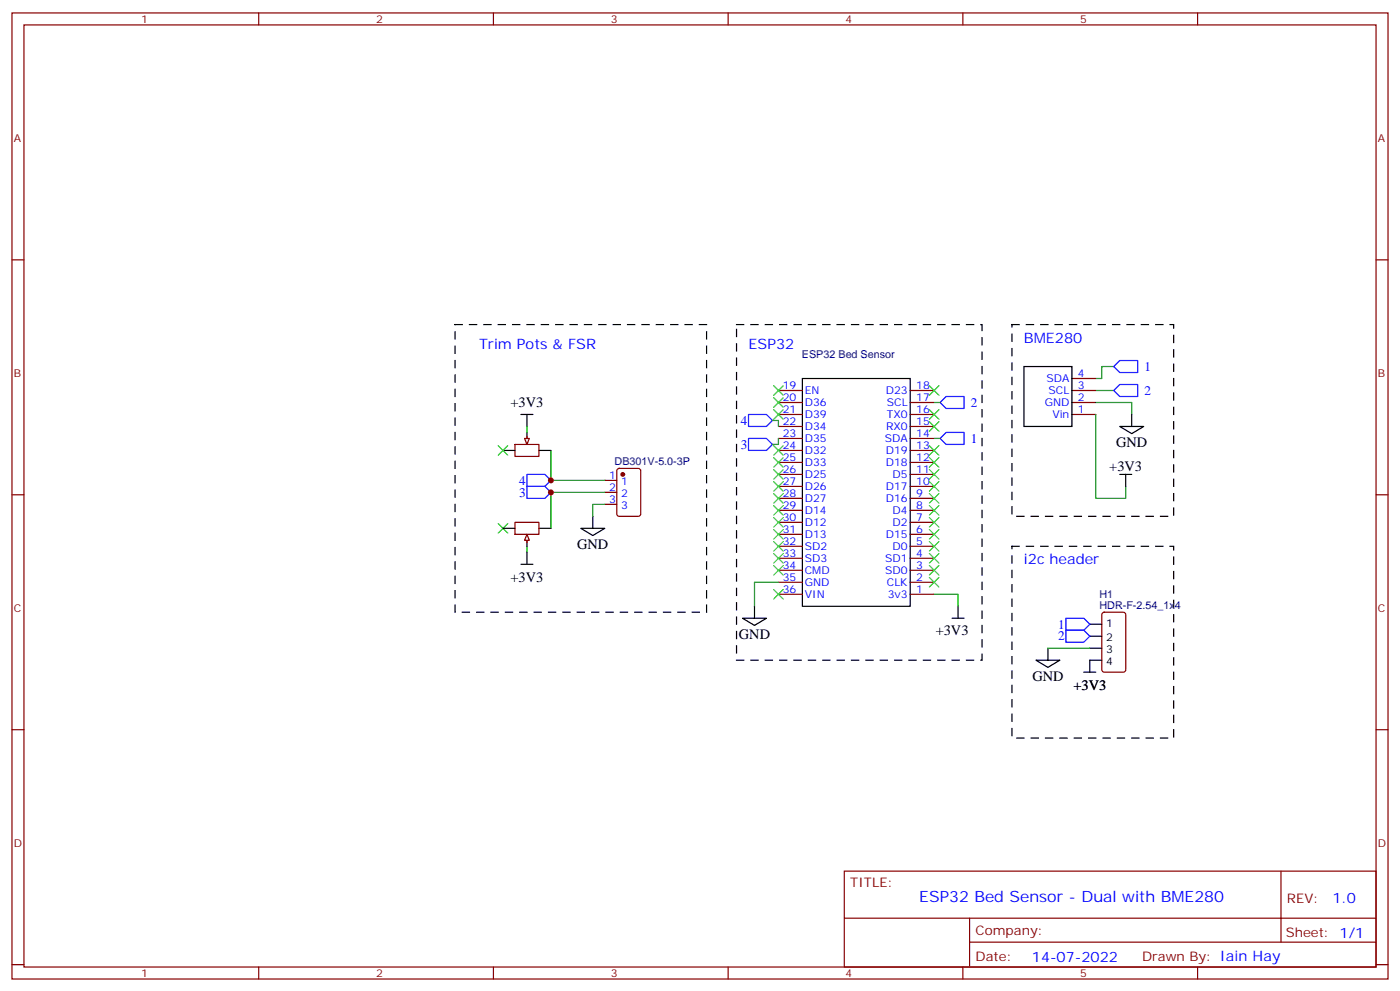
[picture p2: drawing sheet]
<svg xmlns="http://www.w3.org/2000/svg" width="412mm" height="292mm" viewBox="0 0 412 292" stroke-linecap="round" stroke-linejoin="round" font-family="sans-serif">
<g fill="none" stroke="#870000" stroke-width=".35">
<path d="M3.5 3.8h405.4v284.3h-405.4zM7.1 7.3h398.2v277.3h-398.2zM76.2 3.8v3.5M145.3 3.8v3.5M214.5 3.8v3.5M283.6 3.8v3.5M352.8 3.8v3.5M3.5 76.5h3.6M405.3 76.5h3.6M229.3 118.5h7.1M229.3 114.9h7.1M268.1 118.5h7.1"/>
<path d="M268.1 114.9h7.1M315.7 118.5h7.1M315.7 114.9h7.1M315.7 111.4h7.1M151.7 130.8h7v3.5h-7zM155.2 128.3v1.8M181.9 138.1l.5-.2h5.6l.7 .4v13l-.4 .6-5.9 .1-.7-.5v-12.9zM229.3 139.6h7.1M229.3 136.1h7.1M229.3 132.6h7.1M229.3 129h7.1M229.3 125.5h7.1"/>
<path d="M229.3 122h7.1M268.1 139.6h7.1M268.1 136.1h7.1M268.1 132.6h7.1M268.1 129h7.1M268.1 125.5h7.1M268.1 122h7.1M315.7 122h7.1M3.5 145.6h3.6M178.2 141.4h3.5M178.2 144.9h3.5M178.2 148.4h3.5"/>
<path d="M229.3 157.3h7.1M229.3 150.2h7.1M229.3 146.7h7.1M229.3 143.2h7.1M229.3 153.7h7.1M268.1 157.3h7.1M268.1 150.2h7.1M268.1 146.7h7.1M268.1 143.2h7.1M268.1 153.7h7.1M405.3 145.6h3.6M229.3 174.9h7.1"/>
<path d="M229.3 171.4h7.1M229.3 167.9h7.1M229.3 164.3h7.1M229.3 160.8h7.1M268.1 174.9h7.1M268.1 171.4h7.1M268.1 167.9h7.1M268.1 164.3h7.1M268.1 160.8h7.1M3.5 214.8h3.6M405.3 214.8h3.6M248.7 256.4h156.6v28.2h-156.6z"/>
<path d="M377.3 256.4v20.9M248.7 270.2h156.5M285.6 277.3h119.6M285.6 270.2v14.2M3.5 283.9h3.6M76.2 284.6v3.5M145.3 284.6v3.5M214.5 284.6v3.5M283.6 284.6v3.5M352.8 284.6v3.5M405.3 283.9h3.6"/>
</g>
<g fill="none" stroke="#000" stroke-width=".35">
<path d="M236.4 111.4h31.7v67h-31.7zM301.6 107.9h14.1v17.6h-14.1zM148.2 132.6h3.5M153.5 122h3.5M155.2 122v3.5M155.2 127.3v3.5M158.7 132.6h3.6M329.8 125.5h7.1l-3.5 2.1zM329.8 139.6h3.6M331.6 139.6v3.6M333.4 122v3.5M171.1 155.5h7.1l-3.6 2.1z"/>
<path d="M174.6 152v3.5M222.2 178.4v3.6M282.2 178.4v3.6M218.7 182h7.1l-3.6 2.1zM280.5 182h3.5"/>
</g>
<path d="M275.2 118.5h1.7M322.8 118.5h10.6v3.5M322.8 114.9h5.3M328.1 107.9h-3.5v3.5h-1.8M227.5 123.8h1.8v1.7M229.3 129v1.8h-1.8M275.2 129h1.7M322.8 122v24.7h8.8v-3.5M178.2 148.4h-3.6v3.6M275.2 174.9h7v3.5" fill="none" stroke="#008700" stroke-width=".35"/>
<path d="M276.9 118.5l1.8-1.8h5.3v3.5h-5.3zM328.1 114.9l1.7-1.7h5.3v3.5h-5.3zM328.1 107.9l1.7-1.8h5.3v3.5h-5.3zM155.2 139.6h5.3l1.8 1.8-1.8 1.8h-5.3zM220.5 122h5.3l1.7 1.8-1.7 1.7h-5.3zM220.5 129h5.3l1.7 1.8-1.7 1.8h-5.3zM276.9 129l1.8-1.7h5.3v3.5h-5.3zM155.2 143.2h5.3l1.8 1.7-1.8 1.8h-5.3z" fill="none" stroke="#00f" stroke-width=".35"/>
<path d="M134.1 95.5h74v84.7h-74zM217 95.5h72.3v98.8h-72.3zM298.1 95.5h47.6v56.5h-47.6z" fill="none" stroke="#000" stroke-width=".35" stroke-dasharray="2.1 2.1"/>
<g fill="none" stroke="#3c3" stroke-width=".35">
<path d="M227.9 113.5l2.8 2.8M227.9 117.1l2.8 2.8M230.7 113.5l-2.8 2.8M230.7 117.1l-2.8 2.8M273.8 113.5l2.8 2.8M276.6 113.5l-2.8 2.8M227.9 120.6l2.8 2.8M227.9 131.2l2.8 2.8M227.9 134.7l2.8 2.8M227.9 138.2l2.8 2.8M230.7 120.6l-2.8 2.8M230.7 131.2l-2.8 2.8"/>
<path d="M230.7 134.7l-2.8 2.8M230.7 138.2l-2.8 2.8M273.8 120.6l2.8 2.8M273.8 124.1l2.8 2.8M273.8 131.2l2.8 2.8M273.8 134.7l2.8 2.8M273.8 138.2l2.8 2.8M276.6 120.6l-2.8 2.8M276.6 124.1l-2.8 2.8M276.6 131.2l-2.8 2.8M276.6 134.7l-2.8 2.8M276.6 138.2l-2.8 2.8"/>
<path d="M227.9 141.7l2.8 2.9M227.9 145.3l2.8 2.8M227.9 148.8l2.8 2.8M227.9 152.3l2.8 2.9M227.9 155.9l2.8 2.8M227.9 159.4l2.8 2.8M230.7 159.4l-2.8 2.8M230.7 141.7l-2.8 2.9M230.7 145.3l-2.8 2.8M230.7 148.8l-2.8 2.8M230.7 152.3l-2.8 2.9M230.7 155.9l-2.8 2.8"/>
<path d="M273.8 141.7l2.8 2.9M273.8 145.3l2.8 2.8M273.8 148.8l2.8 2.8M273.8 152.3l2.8 2.9M273.8 155.9l2.8 2.8M273.8 159.4l2.8 2.8M276.6 141.7l-2.8 2.9M276.6 145.3l-2.8 2.8M276.6 148.8l-2.8 2.8M276.6 152.3l-2.8 2.9M276.6 155.9l-2.8 2.8M276.6 159.4l-2.8 2.8"/>
<path d="M227.9 162.9l2.8 2.8M227.9 166.4l2.8 2.9M230.7 166.4l-2.8 2.9M230.7 162.9l-2.8 2.8M273.8 162.9l2.8 2.8M273.8 166.4l2.8 2.9M273.8 170l2.8 2.8M276.6 162.9l-2.8 2.8M276.6 166.4l-2.8 2.9M276.6 170l-2.8 2.8"/>
</g>
<circle cx="183.4" cy="139.6" r=".53" fill="#870000" stroke="#870000" stroke-width=".35"/>
<path d="M154.5 129h1.4l-.7 1.8z" fill="#f0f0f0" stroke="#870000" stroke-width=".35"/>
<path d="M155.2 125.5v1.8M155.2 160.8v1.8" fill="none" stroke="#008700" stroke-width=".35"/>
<path d="M146.8 131.2l2.8 2.8M149.6 131.2l-2.8 2.8M146.8 154.1l2.8 2.8M149.6 154.1l-2.8 2.8" fill="none" stroke="#3c3" stroke-width=".35"/>
<path d="M148.2 155.5h3.5M155.2 157.3v3.5M158.7 155.5h3.6" fill="none" stroke="#000" stroke-width=".35"/>
<path d="M151.7 153.7h7v3.6h-7zM155.2 158v1.7" fill="none" stroke="#870000" stroke-width=".35"/>
<path d="M155.2 157.3l.7 1.7h-1.4z" fill="#f0f0f0" stroke="#870000" stroke-width=".35"/>
<path d="M153.5 166.1h3.5M155.2 162.6v3.5M305.2 194.3h7l-3.5 2.1zM308.7 190.8v3.5M319.3 197.8h3.5M321 183.7h3.6M321 187.3h3.6M321 190.8h3.6M324.6 194.3h-3.6v3.5" fill="none" stroke="#000" stroke-width=".35"/>
<path d="M162.3 132.6v8.8h15.9M178.2 144.9h-15.9v10.6M229.3 171.4h-7.1v7M308.7 190.8h12.3" fill="none" stroke="#008700" stroke-width=".35"/>
<path d="M227.9 173.5l2.8 2.8M230.7 173.5l-2.8 2.8" fill="none" stroke="#3c3" stroke-width=".35"/>
<path d="M298.1 160.8h47.6v56.4h-47.6z" fill="none" stroke="#000" stroke-width=".35" stroke-dasharray="2.1 2.1"/>
<path d="M324.8 180.4l.5-.2h5.6l.7 .4v16.5l-.5 .7h-5.8l-.7-.4v-16.5z" fill="none" stroke="#870000" stroke-width=".35"/>
<path d="M314 182h5.3l1.7 1.7-1.7 1.8h-5.3zM314 185.5h5.3l1.7 1.8-1.7 1.7h-5.3z" fill="none" stroke="#00f" stroke-width=".35"/>
<g fill="#c00">
<circle cx="162.3" cy="144.9" r=".88"/>
<circle cx="162.3" cy="141.4" r=".88"/>
</g>
<text font-size="4.6" fill="#00f" x="270.8" y="265.4">ESP32 Bed Sensor - Dual with BME280</text>
<g font-size="4.2" fill="#00f">
<text x="301.6" y="100.8">BME280</text>
<text x="141.1" y="102.6">Trim Pots &amp; FSR</text>
<text x="220.5" y="102.6">ESP32</text>
<text x="301.6" y="166.1">i2c header</text>
<text x="392.5" y="265.7">1.0</text>
<text x="304" y="283">14-07-2022</text>
</g>
<g font-size="4.2">
<text x="150.4" y="119.8">+3V3</text>
<text x="328.8" y="131.6">GND</text>
<text x="326.8" y="138.5">+3V3</text>
<text x="170" y="161.5">GND</text>
<text x="150.4" y="171.4">+3V3</text>
<text x="217.7" y="188">GND</text>
<text x="275.6" y="186.9">+3V3</text>
<text x="304.1" y="200.4">GND</text>
<text x="316.2" y="203.2">+3V3</text>
</g>
<g font-size="3.9" fill="#00f">
<text x="337.1" y="109.1">1</text>
<text x="286" y="119.7">2</text>
<text x="337.1" y="116.2">2</text>
<text x="218.2" y="125">4</text>
<text x="286" y="130.3">1</text>
<text x="218.2" y="132.1">3</text>
<text x="153" y="142.7">4</text>
<text x="153" y="146.2">3</text>
<text x="311.7" y="185">1</text>
<text x="311.7" y="188.5">2</text>
</g>
<g font-size="3.9" fill="#800">
<text x="250.5" y="261">TITLE:</text>
<text x="379.1" y="265.7">REV:</text>
<text x="287.4" y="275.2">Company:</text>
<text x="378.7" y="275.8">Sheet: 1/1</text>
<text x="287.4" y="282.9">Date:</text>
<text x="336.4" y="282.9">Drawn By: Iain Hay</text>
</g>
<g font-size="3.2" fill="#800">
<text x="41.6" y="6.8">1</text>
<text x="110.8" y="6.8">2</text>
<text x="179.9" y="6.8">3</text>
<text x="249.1" y="6.8">4</text>
<text x="318.2" y="6.8">5</text>
<text x="4.1" y="41.9">A</text>
<text x="405.9" y="41.9">A</text>
<text x="4.1" y="111.1">B</text>
<text x="405.9" y="111.1">B</text>
<text x="4.1" y="180.2">C</text>
<text x="405.9" y="180.2">C</text>
<text x="4.1" y="249.3">D</text>
<text x="405.9" y="249.3">D</text>
<text x="41.6" y="287.6">1</text>
<text x="110.8" y="287.6">2</text>
<text x="179.9" y="287.6">3</text>
<text x="249.1" y="287.6">4</text>
<text x="318.2" y="287.6">5</text>
</g>
<g font-size="3.2" fill="#000080">
<text x="236.2" y="105.5">ESP32 Bed Sensor</text>
<text x="181" y="136.8">DB301V-5.0-3P</text>
<text x="323.9" y="179.1">HDR-F-2.54_1x4</text>
<text x="323.9" y="176">H1</text>
</g>
<g font-size="3.2" fill="#00f">
<text x="308.3" y="112.5">SDA</text>
<text x="317.5" y="111.1">4</text>
<text x="230.6" y="118.1">20</text>
<text x="230.6" y="114.6">19</text>
<text x="237.1" y="119.5">D36</text>
<text x="237.1" y="116">EN</text>
<text x="260.9" y="116">D23</text>
<text x="261.3" y="119.5">SCL</text>
<text x="269.9" y="114.6">18</text>
<text x="269.9" y="118.1">17</text>
<text x="307.7" y="119.5">GND</text>
<text x="308.9" y="116">SCL</text>
<text x="317.5" y="118.1">2</text>
<text x="317.5" y="114.6">3</text>
<text x="230.6" y="125.2">22</text>
<text x="230.6" y="121.6">21</text>
<text x="237.1" y="123">D39</text>
<text x="261.3" y="123">TX0</text>
<text x="269.9" y="121.6">16</text>
<text x="269.9" y="125.2">15</text>
<text x="310" y="123">Vin</text>
<text x="317.5" y="121.6">1</text>
<text x="230.6" y="128.7">23</text>
<text x="237.1" y="130.1">D35</text>
<text x="237.1" y="126.6">D34</text>
<text x="260.6" y="130.1">SDA</text>
<text x="261" y="126.6">RX0</text>
<text x="269.9" y="128.7">14</text>
<text x="230.6" y="135.7">25</text>
<text x="230.6" y="132.2">24</text>
<text x="237.1" y="137.2">D33</text>
<text x="237.1" y="133.6">D32</text>
<text x="260.9" y="133.6">D19</text>
<text x="260.9" y="137.2">D18</text>
<text x="269.9" y="132.2">13</text>
<text x="269.9" y="135.7">12</text>
<text x="179.5" y="141">1</text>
<text x="183" y="142.8">1</text>
<text x="230.6" y="142.8">27</text>
<text x="230.6" y="139.3">26</text>
<text x="237.1" y="140.7">D25</text>
<text x="262.9" y="140.7">D5</text>
<text x="269.9" y="139.3">11</text>
<text x="269.9" y="142.8">10</text>
<text x="179.5" y="144.6">2</text>
<text x="179.5" y="148.1">3</text>
<text x="183" y="146.3">2</text>
<text x="183" y="149.9">3</text>
<text x="230.6" y="149.9">29</text>
<text x="230.6" y="146.3">28</text>
<text x="237.1" y="147.7">D27</text>
<text x="237.1" y="144.2">D26</text>
<text x="260.9" y="144.2">D17</text>
<text x="260.9" y="147.7">D16</text>
<text x="269.9" y="146.3">9</text>
<text x="269.9" y="149.9">8</text>
<text x="230.6" y="153.4">30</text>
<text x="237.1" y="151.3">D14</text>
<text x="237.1" y="154.8">D12</text>
<text x="262.9" y="151.3">D4</text>
<text x="262.9" y="154.8">D2</text>
<text x="269.9" y="153.4">7</text>
<text x="230.6" y="160.4">32</text>
<text x="230.6" y="156.9">31</text>
<text x="237.1" y="161.9">SD2</text>
<text x="237.1" y="158.3">D13</text>
<text x="260.9" y="158.3">D15</text>
<text x="262.9" y="161.9">D0</text>
<text x="269.9" y="156.9">6</text>
<text x="269.9" y="160.4">5</text>
<text x="230.6" y="167.5">34</text>
<text x="230.6" y="164">33</text>
<text x="237.1" y="165.4">SD3</text>
<text x="260.8" y="165.4">SD1</text>
<text x="269.9" y="164">4</text>
<text x="269.9" y="167.5">3</text>
<text x="230.6" y="171">35</text>
<text x="237.1" y="172.4">GND</text>
<text x="237.1" y="168.9">CMD</text>
<text x="260.8" y="168.9">SD0</text>
<text x="261.2" y="172.4">CLK</text>
<text x="269.9" y="171">2</text>
<text x="230.6" y="174.6">36</text>
<text x="237.1" y="176">VIN</text>
<text x="261.5" y="176">3v3</text>
<text x="269.9" y="174.6">1</text>
</g>
<g font-size="3.2">
<text x="325.9" y="184.4">1</text>
<text x="325.9" y="188.7">2</text>
<text x="325.9" y="192.2">3</text>
<text x="325.9" y="195.7">4</text>
</g>
</svg>
